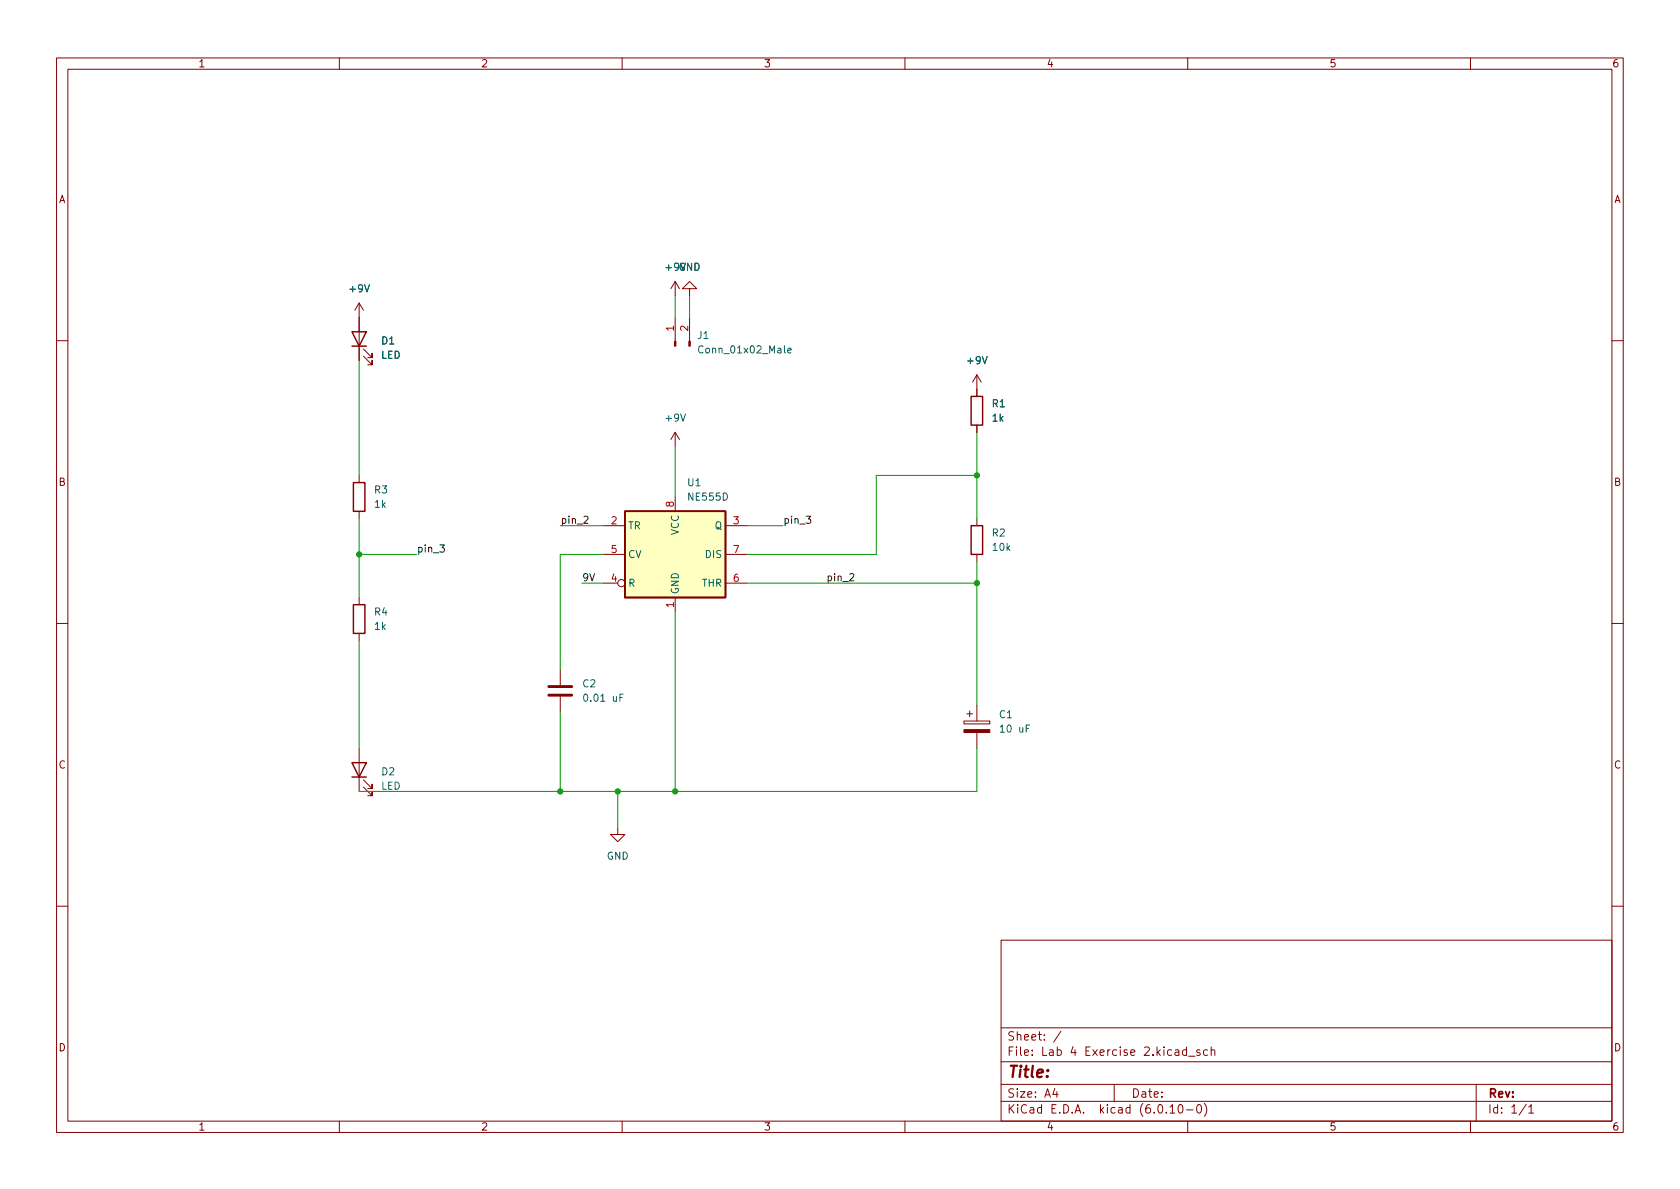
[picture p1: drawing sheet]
<svg xmlns="http://www.w3.org/2000/svg" width="297mm" height="210mm" viewBox="0 0 297 210" stroke-linecap="round" stroke-linejoin="round" font-family="sans-serif">
<g fill="none" stroke="#840000" stroke-width=".18">
<path d="M10 10.2h277v190.1h-277zM12 12.2h273v186.1h-273zM60 10.2v2M110 10.2v2M160 10.2v2M210 10.2v2M260 10.2v2M63.5 53.6v10.1M63.5 53.6l-.8 1.3M63.5 53.6l.8 1.3M119.4 49.8v2.5M119.4 56.1v4.2"/>
<path d="M119.4 49.8l-.8 1.2M119.4 49.8l.7 1.2M121.9 51h1.3l-1.3-1.2-1.3 1.2h1.3v1.3M121.9 56.1v4.2M10 60.2h2M64.3 63l1.5 1.5v-.8v.8h-.8M64.3 61.7l1.5 1.5v-.7v.7h-.8M119.4 76.4v2.6M119.4 76.4l-.8 1.3M119.4 76.4l.7 1.3M172.7 66.3v3.8M172.7 75.2v1.2"/>
<path d="M172.7 66.3l-.7 1.3M172.7 66.3l.8 1.3M285 60.2h2M63.5 84.1v1.2M63.5 90.4v1.3M106.7 93h3.8M106.7 98h3.8M119.4 87.9v2.5M128.3 93h3.8M128.3 98h3.8M172.7 91.7v1.3M172.7 98v1.3"/>
<path d="M10 110.2h2M63.5 105.7v1.2M63.5 112v1.3M99.1 118.4v2.8M106.7 103.1h2.5M119.4 105.7v2.5M128.3 103.1h3.8M285 110.2h2M63.5 132.3v7.6M64.3 139.2l1.5 1.5v-.8v.8h-.8M64.3 137.9l1.5 1.5v-.7v.7h-.8M99.1 123.2v2.8"/>
<path d="M170.4 127.5h4.6v.5h-4.6zM170.9 126.2h1.1M171.4 125.7v1M172.7 124.7v2.8M172.7 129.5v2.8M109.2 146.3v1.3h1.3l-1.3 1.2-1.3-1.2h1.3M10 160.2h2M177 166.3h108v32h-108zM285 160.2h2M60 198.3v2M110 198.3v2M160 198.3v2"/>
<path d="M177 194.8h108M177 191.8h108M177 187.8h108M177 181.8h108M186.5 192.5l-.4 1h1M186.9 193v1M187.6 182.4l-1.3 1.9M197 191.8v3M206.9 195.8l.4-.5v1.5M206.9 196.8h.8M208.5 195.4l.1-.1a.81 .81 0 0 1 .6 .7 .81 .81 0 0 1-.3 .8h-.1a.81 .81 0 0 1-.6-.6 .81 .81 0 0 1 .3-.8zM209.8 185.7l-.4-.1-.3 .3v.4l.1 .3h.6"/>
<path d="M209.8 196.3h1.1M209.8 185.1v1.5M210 198.3v2M210.1 186.8h1.2M211.8 195.4l.1-.1a.81 .81 0 0 1 .6 .7 .81 .81 0 0 1-.3 .8h-.1a.81 .81 0 0 1-.6-.6 .81 .81 0 0 1 .3-.8zM212.1 185.7l-.3-.1-.2 .2v.3l.5 .1v.4h-.5M212.9 195.1a1.72 1.72 0 0 1 0 2.3M213.5 185.7l-.4-.1-.3 .3v.4l.1 .3h.6M214.1 185.8l.3-.2 .3 .1 .1 .9M214.1 185.1v1.5M260 198.3v2M261 191.8v6.5"/>
<path d="M269.9 195.3l-1.3 1.9M270.3 195.8l.4-.5v1.5M270.3 196.8h.9"/>
<circle cx="109.9" cy="103.1" r=".63"/>
</g>
<g fill="#840000" stroke="#840000" stroke-width=".18">
<path d="M170.4 129h4.6v.5h-4.6z"/>
<path d="M121.8 60.3h.2v.9h-.2z"/>
<path d="M119.3 60.3h.2v.9h-.2z"/>
</g>
<path d="M62.2 58.7h2.6l-1.3 2.5zM62.2 61.2h2.6M171.7 70.1h2v5.1h-2zM62.5 85.3h2v5.1h-2zM110.5 90.4h17.8v15.3h-17.8zM171.7 93h2v5h-2zM62.5 106.9h2v5.1h-2zM62.2 134.9h2.6l-1.3 2.5zM62.2 137.4h2.6" fill="none" stroke="#840000" stroke-width=".25"/>
<path d="M110.5 90.4h17.8v15.3h-17.8z" fill="#ffffc2" stroke="#ffffc2" stroke-width=".18"/>
<path d="M97 122.9h4.1M97 121.4h4.1" fill="none" stroke="#840000" stroke-width=".51"/>
<path d="M139.3 62l.6-.1-.1-.3h-.3l-.2 .2 .1 .6h.4M110.2 122.7h-.6v1.3" fill="none" stroke="#006464" stroke-width=".18"/>
<path d="M77.8 96.4h.8l-.4 .4 .3 .2v.5l-.2 .1-.5-.1M103.2 91.4l.5-.1 .3 .3-.8 .9h.8M142.6 91.3h.7l-.4 .5 .4 .1v.5l-.2 .1-.5-.1M150.2 101.6l.5-.2 .3 .4-.8 .9h.8" fill="none" stroke="#0f0f0f" stroke-width=".18"/>
<g fill="none" stroke="#009600" stroke-width=".18">
<path d="M119.4 52.3v3.8M121.9 52.3v3.8M63.5 63.7v20.4M119.4 79v8.9M172.7 76.4v15.3M63.5 91.7v14M63.5 98h10.2M99.1 93h7.6M106.7 98h-7.6v20.4M132.1 93h6.3M172.7 84.1h-17.8v13.9h-22.8M172.7 99.3v25.4"/>
<path d="M63.5 113.3v19M102.9 103.1h3.8M119.4 108.2v31.7M132.1 103.1h40.6M99.1 126v13.9M109.2 139.9v6.4M172.7 132.3v7.6h-109.2"/>
</g>
<g fill="#009600" stroke="#009600" stroke-width=".18">
<circle cx="99.1" cy="139.9" r=".46"/>
<circle cx="109.2" cy="139.9" r=".46"/>
<circle cx="63.5" cy="98" r=".46"/>
<circle cx="119.4" cy="139.9" r=".46"/>
<circle cx="172.7" cy="84.1" r=".46"/>
<circle cx="172.7" cy="103.1" r=".46"/>
</g>
<text font-size="2.8" fill="#840000" x="178" y="190.6">Title:</text>
<g font-size="2.1" fill="#840000">
<text x="178" y="184">Sheet: /</text>
<text x="178" y="186.7">File: Lab 4 Exercise 2.kicad_sch</text>
<text x="178" y="196.9">KiCad E.D.A. kicad (6.0.10-0)</text>
<text x="178" y="194.1">Size: A4</text>
<text x="200" y="194.1">Date:</text>
<text x="263" y="194.1">Rev:</text>
<text x="263" y="196.9">Id: 1/1</text>
</g>
<g font-size="1.8" fill="#840000">
<text x="35" y="11.9">1</text>
<text x="85" y="11.9">2</text>
<text x="135" y="11.9">3</text>
<text x="185" y="11.9">4</text>
<text x="235" y="11.9">5</text>
<text x="285" y="11.9">6</text>
<text x="10.3" y="35.9">A</text>
<text x="285.3" y="35.9">A</text>
<text x="10.3" y="85.9">B</text>
<text x="285.3" y="85.9">B</text>
<text x="10.3" y="135.9">C</text>
<text x="285.3" y="135.9">C</text>
<text x="10.3" y="185.9">D</text>
<text x="285.3" y="185.9">D</text>
<text x="35" y="199.9">1</text>
<text x="85" y="199.9">2</text>
<text x="135" y="199.9">3</text>
<text x="185" y="199.9">4</text>
<text x="235" y="199.9">5</text>
<text x="285" y="199.9">6</text>
</g>
<g font-size="1.8" fill="#006464">
<text x="117.8" y="47.9">+9V</text>
<text x="120" y="47.9">GND</text>
<text x="61.9" y="51.7">+9V</text>
<text x="123.4" y="59.9">J1</text>
<text x="67.3" y="63.4">LED</text>
<text x="67.5" y="60.9">D1</text>
<text x="124" y="62.5">Conn_01x02_Male</text>
<text x="171.1" y="64.4">+9V</text>
<text x="117.8" y="74.5">+9V</text>
<text x="175.4" y="72">R1</text>
<text x="175.5" y="74.5">1k</text>
<text x="66.2" y="87.2">R3</text>
<text x="66.3" y="89.8">1k</text>
<text x="121.6" y="86">U1</text>
<text x="121.8" y="88.5">NE555D</text>
<text x="111" y="93.6">TR</text>
<text x="120" y="94.7" transform="rotate(-90 120 94.7)">VCC</text>
<text x="126.4" y="93.6">Q</text>
<text x="175.4" y="94.9">R2</text>
<text x="111" y="98.7">CV</text>
<text x="124.8" y="98.7">DIS</text>
<text x="175.6" y="97.4">10k</text>
<text x="111" y="103.8">R</text>
<text x="120" y="105.2" transform="rotate(-90 120 105.2)">GND</text>
<text x="124.1" y="103.8">THR</text>
<text x="66.2" y="108.8">R4</text>
<text x="66.3" y="111.4">1k</text>
<text x="103.1" y="121.5">C2</text>
<text x="103.6" y="124.1">0.01 uF</text>
<text x="176.7" y="127">C1</text>
<text x="177.1" y="129.5">10 uF</text>
<text x="67.5" y="137.1">D2</text>
<text x="67.3" y="139.6">LED</text>
<text x="107.3" y="152">GND</text>
</g>
<g font-size="1.8" fill="#a90000">
<text x="119.1" y="58.5" transform="rotate(-90 119.1 58.5)">1</text>
<text x="121.7" y="58.5" transform="rotate(-90 121.7 58.5)">2</text>
<text x="119.1" y="89.6" transform="rotate(-90 119.1 89.6)">8</text>
<text x="108.1" y="92.7">2</text>
<text x="129.7" y="92.7">3</text>
<text x="108.1" y="97.8">5</text>
<text x="129.7" y="97.8">7</text>
<text x="108.1" y="102.9">4</text>
<text x="119.1" y="107.4" transform="rotate(-90 119.1 107.4)">1</text>
<text x="129.7" y="102.9">6</text>
</g>
<g font-size="1.8" fill="#0f0f0f">
<text x="99.1" y="92.6">pin_2</text>
<text x="138.4" y="92.6">pin_3</text>
<text x="73.7" y="97.7">pin_3</text>
<text x="102.9" y="102.8">9V</text>
<text x="146" y="102.8">pin_2</text>
</g>
</svg>
